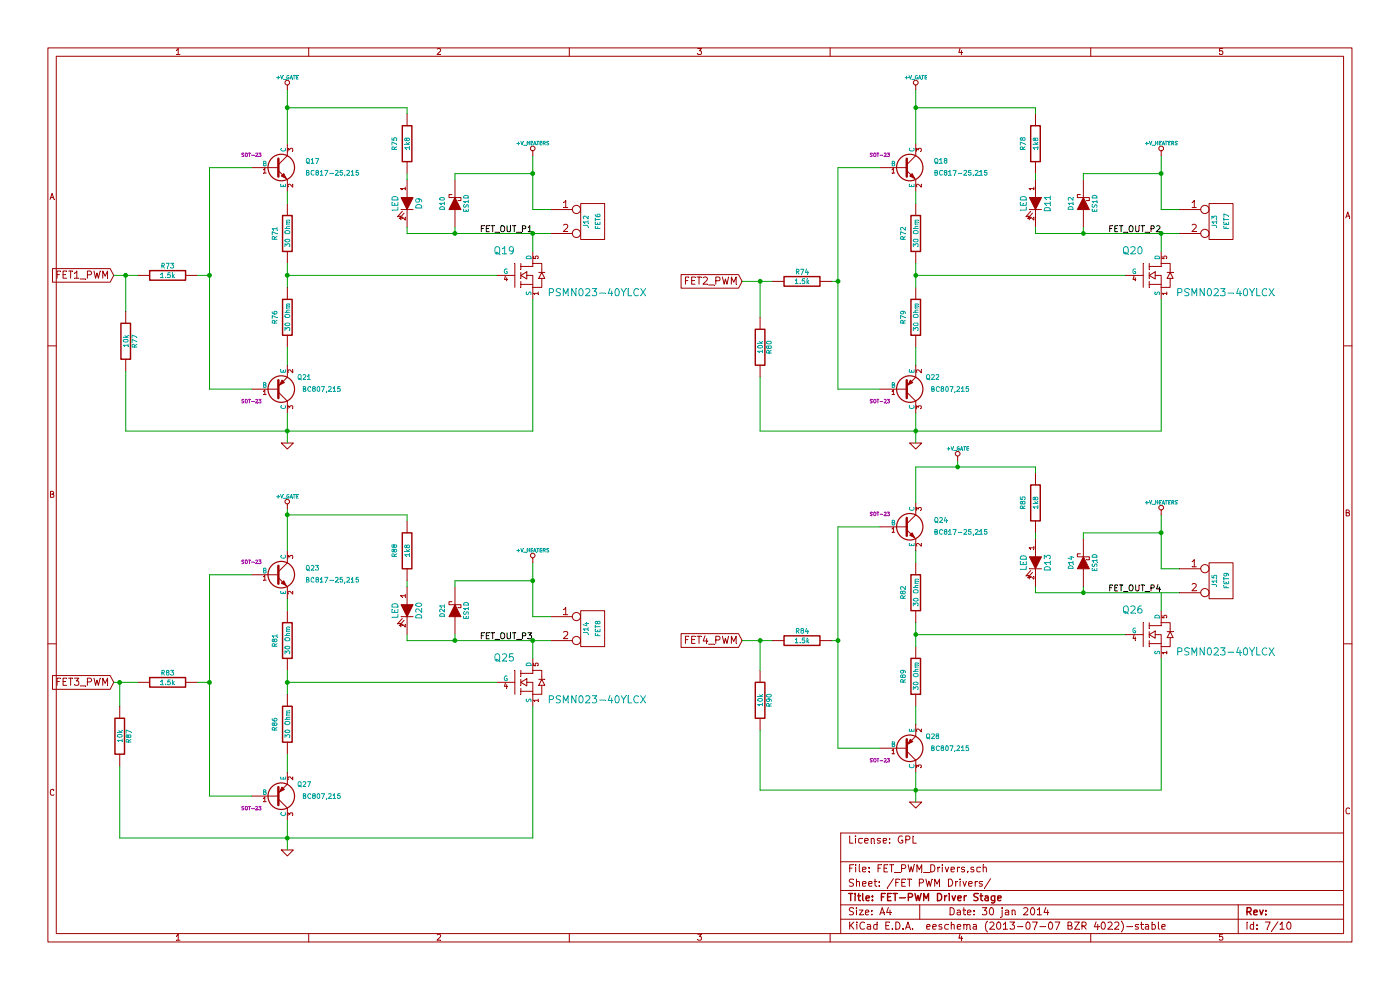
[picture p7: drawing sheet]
EESchema Schematic File Version 2
LIBS:power
LIBS:device
LIBS:transistors
LIBS:conn
LIBS:linear
LIBS:regul
LIBS:74xx
LIBS:cmos4000
LIBS:adc-dac
LIBS:memory
LIBS:xilinx
LIBS:special
LIBS:microcontrollers
LIBS:dsp
LIBS:microchip
LIBS:analog_switches
LIBS:motorola
LIBS:texas
LIBS:intel
LIBS:audio
LIBS:interface
LIBS:digital-audio
LIBS:philips
LIBS:display
LIBS:cypress
LIBS:siliconi
LIBS:opto
LIBS:atmel
LIBS:contrib
LIBS:valves
LIBS:decapede-parts
LIBS:RMC
LIBS:Decapede-cache
EELAYER 27 0
EELAYER END
$Descr A4 11693 8268
encoding utf-8
Sheet 7 10
Title "FET-PWM Driver Stage"
Date "30 jan 2014"
Rev ""
Comp ""
Comment1 "License: GPL"
Comment2 ""
Comment3 ""
Comment4 ""
$EndDescr
$Comp
L R R73
U 1 1
P 1400 2300
F 0 "R73" V 1480 2300 40  0000 C CNN
F 1 "1.5k" V 1400 2300 40  0000 C CNN
F 2 "~" V 1330 2300 30  0000 C CNN
F 3 "~" H 1400 2300 30  0000 C CNN
	1    1400 2300
	0    -1   -1   0   
$EndComp
$Comp
L R R71
U 1 1
P 2400 1950
F 0 "R71" V 2300 1950 40  0000 C CNN
F 1 "30 Ohm" V 2407 1951 40  0000 C CNN
F 2 "~" V 2330 1950 30  0000 C CNN
F 3 "~" H 2400 1950 30  0000 C CNN
	1    2400 1950
	1    0    0    -1  
$EndComp
$Comp
L R R76
U 1 1
P 2400 2650
F 0 "R76" V 2300 2650 40  0000 C CNN
F 1 "30 Ohm" V 2407 2651 40  0000 C CNN
F 2 "~" V 2330 2650 30  0000 C CNN
F 3 "~" H 2400 2650 30  0000 C CNN
	1    2400 2650
	1    0    0    -1  
$EndComp
$Comp
L R R77
U 1 1
P 1050 2850
F 0 "R77" V 1130 2850 40  0000 C CNN
F 1 "10k" V 1057 2851 40  0000 C CNN
F 2 "~" V 980 2850 30  0000 C CNN
F 3 "~" H 1050 2850 30  0000 C CNN
	1    1050 2850
	1    0    0    -1  
$EndComp
$Comp
L BC807-40 Q21
U 1 1
P 2300 3250
F 0 "Q21" H 2600 3150 40  0000 R CNN
F 1 "BC807,215" H 2850 3250 40  0000 R CNN
F 2 "SOT-23" H 2100 3352 29  0000 C CNN
F 3 "~" H 2300 3250 60  0000 C CNN
	1    2300 3250
	1    0    0    1   
$EndComp
$Comp
L PSMN023-40YLCX Q19
U 1 1
P 4350 2300
F 0 "Q19" H 4300 2500 60  0000 R CNN
F 1 "PSMN023-40YLCX" H 5400 2150 60  0000 R CNN
F 2 "~" H 4350 2300 60  0000 C CNN
F 3 "~" H 4350 2300 60  0000 C CNN
	1    4350 2300
	1    0    0    -1  
$EndComp
$Comp
L BC817-40 Q17
U 1 1
P 2300 1400
F 0 "Q17" H 2550 1450 40  0000 L CNN
F 1 "BC817-25,215" H 2550 1350 40  0000 L CNN
F 2 "SOT-23" H 2100 1502 29  0000 C CNN
F 3 "~" H 2300 1400 60  0000 C CNN
	1    2300 1400
	1    0    0    -1  
$EndComp
$Comp
L GND #PWR0147
U 1 1
P 2400 3700
F 0 "#PWR0147" H 2400 3700 30  0001 C CNN
F 1 "GND" H 2400 3630 30  0001 C CNN
F 2 "" H 2400 3700 60  0000 C CNN
F 3 "" H 2400 3700 60  0000 C CNN
	1    2400 3700
	1    0    0    -1  
$EndComp
Text GLabel 950  2300 0    60   Input ~ 0
FET1_PWM
$Comp
L CONN_2 J12
U 1 1
P 4950 1850
F 0 "J12" V 4900 1850 40  0000 C CNN
F 1 "FET6" V 5000 1850 40  0000 C CNN
F 2 "" H 4950 1850 60  0000 C CNN
F 3 "" H 4950 1850 60  0000 C CNN
	1    4950 1850
	1    0    0    -1  
$EndComp
$Comp
L R R74
U 1 1
P 6700 2350
F 0 "R74" V 6780 2350 40  0000 C CNN
F 1 "1.5k" V 6700 2350 40  0000 C CNN
F 2 "~" V 6630 2350 30  0000 C CNN
F 3 "~" H 6700 2350 30  0000 C CNN
	1    6700 2350
	0    -1   -1   0   
$EndComp
$Comp
L R R72
U 1 1
P 7650 1950
F 0 "R72" V 7550 1950 40  0000 C CNN
F 1 "30 Ohm" V 7657 1951 40  0000 C CNN
F 2 "~" V 7580 1950 30  0000 C CNN
F 3 "~" H 7650 1950 30  0000 C CNN
	1    7650 1950
	1    0    0    -1  
$EndComp
$Comp
L R R79
U 1 1
P 7650 2650
F 0 "R79" V 7550 2650 40  0000 C CNN
F 1 "30 Ohm" V 7657 2651 40  0000 C CNN
F 2 "~" V 7580 2650 30  0000 C CNN
F 3 "~" H 7650 2650 30  0000 C CNN
	1    7650 2650
	1    0    0    -1  
$EndComp
$Comp
L BC807-40 Q22
U 1 1
P 7550 3250
F 0 "Q22" H 7850 3150 40  0000 R CNN
F 1 "BC807,215" H 8100 3250 40  0000 R CNN
F 2 "SOT-23" H 7350 3352 29  0000 C CNN
F 3 "~" H 7550 3250 60  0000 C CNN
	1    7550 3250
	1    0    0    1   
$EndComp
$Comp
L PSMN023-40YLCX Q20
U 1 1
P 9600 2300
F 0 "Q20" H 9550 2500 60  0000 R CNN
F 1 "PSMN023-40YLCX" H 10650 2150 60  0000 R CNN
F 2 "~" H 9600 2300 60  0000 C CNN
F 3 "~" H 9600 2300 60  0000 C CNN
	1    9600 2300
	1    0    0    -1  
$EndComp
$Comp
L BC817-40 Q18
U 1 1
P 7550 1400
F 0 "Q18" H 7800 1450 40  0000 L CNN
F 1 "BC817-25,215" H 7800 1350 40  0000 L CNN
F 2 "SOT-23" H 7350 1502 29  0000 C CNN
F 3 "~" H 7550 1400 60  0000 C CNN
	1    7550 1400
	1    0    0    -1  
$EndComp
$Comp
L GND #PWR0148
U 1 1
P 7650 3700
F 0 "#PWR0148" H 7650 3700 30  0001 C CNN
F 1 "GND" H 7650 3630 30  0001 C CNN
F 2 "" H 7650 3700 60  0000 C CNN
F 3 "" H 7650 3700 60  0000 C CNN
	1    7650 3700
	1    0    0    -1  
$EndComp
Text GLabel 6200 2350 0    60   Input ~ 0
FET2_PWM
$Comp
L CONN_2 J13
U 1 1
P 10200 1850
F 0 "J13" V 10150 1850 40  0000 C CNN
F 1 "FET7" V 10250 1850 40  0000 C CNN
F 2 "" H 10200 1850 60  0000 C CNN
F 3 "" H 10200 1850 60  0000 C CNN
	1    10200 1850
	1    0    0    -1  
$EndComp
$Comp
L R R83
U 1 1
P 1400 5700
F 0 "R83" V 1480 5700 40  0000 C CNN
F 1 "1.5k" V 1400 5700 40  0000 C CNN
F 2 "~" V 1330 5700 30  0000 C CNN
F 3 "~" H 1400 5700 30  0000 C CNN
	1    1400 5700
	0    -1   -1   0   
$EndComp
$Comp
L R R81
U 1 1
P 2400 5350
F 0 "R81" V 2300 5350 40  0000 C CNN
F 1 "30 Ohm" V 2407 5351 40  0000 C CNN
F 2 "~" V 2330 5350 30  0000 C CNN
F 3 "~" H 2400 5350 30  0000 C CNN
	1    2400 5350
	1    0    0    -1  
$EndComp
$Comp
L R R86
U 1 1
P 2400 6050
F 0 "R86" V 2300 6050 40  0000 C CNN
F 1 "30 Ohm" V 2407 6051 40  0000 C CNN
F 2 "~" V 2330 6050 30  0000 C CNN
F 3 "~" H 2400 6050 30  0000 C CNN
	1    2400 6050
	1    0    0    -1  
$EndComp
$Comp
L R R87
U 1 1
P 1000 6150
F 0 "R87" V 1080 6150 40  0000 C CNN
F 1 "10k" V 1007 6151 40  0000 C CNN
F 2 "~" V 930 6150 30  0000 C CNN
F 3 "~" H 1000 6150 30  0000 C CNN
	1    1000 6150
	1    0    0    -1  
$EndComp
$Comp
L BC807-40 Q27
U 1 1
P 2300 6650
F 0 "Q27" H 2600 6550 40  0000 R CNN
F 1 "BC807,215" H 2850 6650 40  0000 R CNN
F 2 "SOT-23" H 2100 6752 29  0000 C CNN
F 3 "~" H 2300 6650 60  0000 C CNN
	1    2300 6650
	1    0    0    1   
$EndComp
$Comp
L PSMN023-40YLCX Q25
U 1 1
P 4350 5700
F 0 "Q25" H 4300 5900 60  0000 R CNN
F 1 "PSMN023-40YLCX" H 5400 5550 60  0000 R CNN
F 2 "~" H 4350 5700 60  0000 C CNN
F 3 "~" H 4350 5700 60  0000 C CNN
	1    4350 5700
	1    0    0    -1  
$EndComp
$Comp
L BC817-40 Q23
U 1 1
P 2300 4800
F 0 "Q23" H 2550 4850 40  0000 L CNN
F 1 "BC817-25,215" H 2550 4750 40  0000 L CNN
F 2 "SOT-23" H 2100 4902 29  0000 C CNN
F 3 "~" H 2300 4800 60  0000 C CNN
	1    2300 4800
	1    0    0    -1  
$EndComp
$Comp
L GND #PWR0149
U 1 1
P 2400 7100
F 0 "#PWR0149" H 2400 7100 30  0001 C CNN
F 1 "GND" H 2400 7030 30  0001 C CNN
F 2 "" H 2400 7100 60  0000 C CNN
F 3 "" H 2400 7100 60  0000 C CNN
	1    2400 7100
	1    0    0    -1  
$EndComp
Text GLabel 950  5700 0    60   Input ~ 0
FET3_PWM
$Comp
L CONN_2 J14
U 1 1
P 4950 5250
F 0 "J14" V 4900 5250 40  0000 C CNN
F 1 "FET8" V 5000 5250 40  0000 C CNN
F 2 "" H 4950 5250 60  0000 C CNN
F 3 "" H 4950 5250 60  0000 C CNN
	1    4950 5250
	1    0    0    -1  
$EndComp
$Comp
L R R84
U 1 1
P 6700 5350
F 0 "R84" V 6780 5350 40  0000 C CNN
F 1 "1.5k" V 6700 5350 40  0000 C CNN
F 2 "~" V 6630 5350 30  0000 C CNN
F 3 "~" H 6700 5350 30  0000 C CNN
	1    6700 5350
	0    -1   -1   0   
$EndComp
$Comp
L R R82
U 1 1
P 7650 4950
F 0 "R82" V 7550 4950 40  0000 C CNN
F 1 "30 Ohm" V 7657 4951 40  0000 C CNN
F 2 "~" V 7580 4950 30  0000 C CNN
F 3 "~" H 7650 4950 30  0000 C CNN
	1    7650 4950
	1    0    0    -1  
$EndComp
$Comp
L R R89
U 1 1
P 7650 5650
F 0 "R89" V 7550 5650 40  0000 C CNN
F 1 "30 Ohm" V 7657 5651 40  0000 C CNN
F 2 "~" V 7580 5650 30  0000 C CNN
F 3 "~" H 7650 5650 30  0000 C CNN
	1    7650 5650
	1    0    0    -1  
$EndComp
$Comp
L R R90
U 1 1
P 6350 5850
F 0 "R90" V 6430 5850 40  0000 C CNN
F 1 "10k" V 6357 5851 40  0000 C CNN
F 2 "~" V 6280 5850 30  0000 C CNN
F 3 "~" H 6350 5850 30  0000 C CNN
	1    6350 5850
	1    0    0    -1  
$EndComp
$Comp
L BC807-40 Q28
U 1 1
P 7550 6250
F 0 "Q28" H 7850 6150 40  0000 R CNN
F 1 "BC807,215" H 8100 6250 40  0000 R CNN
F 2 "SOT-23" H 7350 6352 29  0000 C CNN
F 3 "~" H 7550 6250 60  0000 C CNN
	1    7550 6250
	1    0    0    1   
$EndComp
$Comp
L PSMN023-40YLCX Q26
U 1 1
P 9600 5300
F 0 "Q26" H 9550 5500 60  0000 R CNN
F 1 "PSMN023-40YLCX" H 10650 5150 60  0000 R CNN
F 2 "~" H 9600 5300 60  0000 C CNN
F 3 "~" H 9600 5300 60  0000 C CNN
	1    9600 5300
	1    0    0    -1  
$EndComp
$Comp
L BC817-40 Q24
U 1 1
P 7550 4400
F 0 "Q24" H 7800 4450 40  0000 L CNN
F 1 "BC817-25,215" H 7800 4350 40  0000 L CNN
F 2 "SOT-23" H 7350 4502 29  0000 C CNN
F 3 "~" H 7550 4400 60  0000 C CNN
	1    7550 4400
	1    0    0    -1  
$EndComp
$Comp
L GND #PWR0150
U 1 1
P 7650 6700
F 0 "#PWR0150" H 7650 6700 30  0001 C CNN
F 1 "GND" H 7650 6630 30  0001 C CNN
F 2 "" H 7650 6700 60  0000 C CNN
F 3 "" H 7650 6700 60  0000 C CNN
	1    7650 6700
	1    0    0    -1  
$EndComp
Text GLabel 6200 5350 0    60   Input ~ 0
FET4_PWM
$Comp
L CONN_2 J15
U 1 1
P 10200 4850
F 0 "J15" V 10150 4850 40  0000 C CNN
F 1 "FET9" V 10250 4850 40  0000 C CNN
F 2 "" H 10200 4850 60  0000 C CNN
F 3 "" H 10200 4850 60  0000 C CNN
	1    10200 4850
	1    0    0    -1  
$EndComp
Text Label 4450 1950 2    50   ~ 0
FET_OUT_P1
Text Label 9700 1950 2    50   ~ 0
FET_OUT_P2
Text Label 4450 5350 2    50   ~ 0
FET_OUT_P3
Text Label 9700 4950 2    50   ~ 0
FET_OUT_P4
$Comp
L R R75
U 1 1
P 3400 1200
F 0 "R75" V 3300 1200 40  0000 C CNN
F 1 "1k8" V 3407 1201 40  0000 C CNN
F 2 "~" V 3330 1200 30  0000 C CNN
F 3 "~" H 3400 1200 30  0000 C CNN
	1    3400 1200
	1    0    0    -1  
$EndComp
$Comp
L DIODESCH D10
U 1 1
P 3800 1700
F 0 "D10" H 3800 1800 40  0000 C CNN
F 1 "ES1D" H 3800 1600 40  0000 C CNN
F 2 "~" H 3800 1700 60  0000 C CNN
F 3 "~" H 3800 1700 60  0000 C CNN
	1    3800 1700
	0    -1   -1   0   
$EndComp
$Comp
L LED D9
U 1 1
P 3400 1700
F 0 "D9" H 3400 1800 50  0000 C CNN
F 1 "LED" H 3400 1600 50  0000 C CNN
F 2 "~" H 3400 1700 60  0000 C CNN
F 3 "~" H 3400 1700 60  0000 C CNN
	1    3400 1700
	0    1    1    0   
$EndComp
$Comp
L R R78
U 1 1
P 8650 1200
F 0 "R78" V 8550 1200 40  0000 C CNN
F 1 "1k8" V 8657 1201 40  0000 C CNN
F 2 "~" V 8580 1200 30  0000 C CNN
F 3 "~" H 8650 1200 30  0000 C CNN
	1    8650 1200
	1    0    0    -1  
$EndComp
$Comp
L DIODESCH D12
U 1 1
P 9050 1700
F 0 "D12" H 9050 1800 40  0000 C CNN
F 1 "ES1D" H 9050 1600 40  0000 C CNN
F 2 "~" H 9050 1700 60  0000 C CNN
F 3 "~" H 9050 1700 60  0000 C CNN
	1    9050 1700
	0    -1   -1   0   
$EndComp
$Comp
L LED D11
U 1 1
P 8650 1700
F 0 "D11" H 8650 1800 50  0000 C CNN
F 1 "LED" H 8650 1600 50  0000 C CNN
F 2 "~" H 8650 1700 60  0000 C CNN
F 3 "~" H 8650 1700 60  0000 C CNN
	1    8650 1700
	0    1    1    0   
$EndComp
$Comp
L R R88
U 1 1
P 3400 4600
F 0 "R88" V 3300 4600 40  0000 C CNN
F 1 "1k8" V 3407 4601 40  0000 C CNN
F 2 "~" V 3330 4600 30  0000 C CNN
F 3 "~" H 3400 4600 30  0000 C CNN
	1    3400 4600
	1    0    0    -1  
$EndComp
$Comp
L DIODESCH D21
U 1 1
P 3800 5100
F 0 "D21" H 3800 5200 40  0000 C CNN
F 1 "ES1D" H 3800 5000 40  0000 C CNN
F 2 "~" H 3800 5100 60  0000 C CNN
F 3 "~" H 3800 5100 60  0000 C CNN
	1    3800 5100
	0    -1   -1   0   
$EndComp
$Comp
L LED D20
U 1 1
P 3400 5100
F 0 "D20" H 3400 5200 50  0000 C CNN
F 1 "LED" H 3400 5000 50  0000 C CNN
F 2 "~" H 3400 5100 60  0000 C CNN
F 3 "~" H 3400 5100 60  0000 C CNN
	1    3400 5100
	0    1    1    0   
$EndComp
$Comp
L R R85
U 1 1
P 8650 4200
F 0 "R85" V 8550 4200 40  0000 C CNN
F 1 "1k8" V 8657 4201 40  0000 C CNN
F 2 "~" V 8580 4200 30  0000 C CNN
F 3 "~" H 8650 4200 30  0000 C CNN
	1    8650 4200
	1    0    0    -1  
$EndComp
$Comp
L DIODESCH D14
U 1 1
P 9050 4700
F 0 "D14" H 9050 4800 40  0000 C CNN
F 1 "ES1D" H 9050 4600 40  0000 C CNN
F 2 "~" H 9050 4700 60  0000 C CNN
F 3 "~" H 9050 4700 60  0000 C CNN
	1    9050 4700
	0    -1   -1   0   
$EndComp
$Comp
L LED D13
U 1 1
P 8650 4700
F 0 "D13" H 8650 4800 50  0000 C CNN
F 1 "LED" H 8650 4600 50  0000 C CNN
F 2 "~" H 8650 4700 60  0000 C CNN
F 3 "~" H 8650 4700 60  0000 C CNN
	1    8650 4700
	0    1    1    0   
$EndComp
$Comp
L R R80
U 1 1
P 6350 2900
F 0 "R80" V 6430 2900 40  0000 C CNN
F 1 "10k" V 6357 2901 40  0000 C CNN
F 2 "~" V 6280 2900 30  0000 C CNN
F 3 "~" H 6350 2900 30  0000 C CNN
	1    6350 2900
	1    0    0    -1  
$EndComp
Wire Wire Line
	2400 750  2400 1200
Wire Wire Line
	2400 1600 2400 1700
Wire Wire Line
	2400 2200 2400 2400
Connection ~ 2400 2300
Wire Wire Line
	2400 2900 2400 3050
Wire Wire Line
	2400 3450 2400 3700
Wire Wire Line
	2100 1400 1750 1400
Wire Wire Line
	1750 1400 1750 3250
Wire Wire Line
	1750 2300 1650 2300
Wire Wire Line
	1750 3250 2100 3250
Connection ~ 1750 2300
Connection ~ 2400 3600
Wire Wire Line
	4450 3600 4450 2500
Wire Wire Line
	1050 3600 4450 3600
Wire Wire Line
	950  2300 1150 2300
Wire Wire Line
	4450 1950 4450 2100
Wire Wire Line
	3400 1950 4600 1950
Wire Wire Line
	4450 1750 4600 1750
Wire Wire Line
	4450 1300 4450 1750
Wire Wire Line
	7650 750  7650 1200
Wire Wire Line
	7650 1600 7650 1700
Wire Wire Line
	7650 2200 7650 2400
Wire Wire Line
	7650 2900 7650 3050
Wire Wire Line
	7650 3450 7650 3700
Wire Wire Line
	7350 1400 7000 1400
Wire Wire Line
	7000 1400 7000 3250
Wire Wire Line
	7000 2350 6950 2350
Wire Wire Line
	7000 3250 7350 3250
Connection ~ 7000 2350
Connection ~ 7650 3600
Wire Wire Line
	9700 3600 9700 2500
Wire Wire Line
	6350 3600 9700 3600
Wire Wire Line
	6200 2350 6450 2350
Wire Wire Line
	9700 1950 9700 2100
Wire Wire Line
	8650 1950 9850 1950
Wire Wire Line
	9700 1750 9850 1750
Wire Wire Line
	9700 1300 9700 1750
Wire Wire Line
	2400 4250 2400 4600
Wire Wire Line
	2400 5000 2400 5100
Wire Wire Line
	2400 5600 2400 5800
Connection ~ 2400 5700
Wire Wire Line
	2400 6300 2400 6450
Wire Wire Line
	2400 6850 2400 7100
Wire Wire Line
	2100 4800 1750 4800
Wire Wire Line
	1750 4800 1750 6650
Wire Wire Line
	1750 5700 1650 5700
Wire Wire Line
	1750 6650 2100 6650
Connection ~ 1750 5700
Connection ~ 2400 7000
Wire Wire Line
	4450 7000 4450 5900
Wire Wire Line
	1000 7000 4450 7000
Wire Wire Line
	950  5700 1150 5700
Wire Wire Line
	4450 5350 4450 5500
Wire Wire Line
	3400 5350 4600 5350
Wire Wire Line
	4450 5150 4600 5150
Wire Wire Line
	4450 4700 4450 5150
Wire Wire Line
	7650 3900 7650 4200
Wire Wire Line
	7650 4600 7650 4700
Wire Wire Line
	7650 5200 7650 5400
Connection ~ 7650 5300
Wire Wire Line
	7650 5900 7650 6050
Wire Wire Line
	7650 6450 7650 6700
Wire Wire Line
	7350 4400 7000 4400
Wire Wire Line
	7000 4400 7000 6250
Wire Wire Line
	7000 5350 6950 5350
Wire Wire Line
	7000 6250 7350 6250
Connection ~ 7000 5350
Connection ~ 7650 6600
Wire Wire Line
	9700 6600 9700 5500
Wire Wire Line
	6350 6600 9700 6600
Wire Wire Line
	6450 5350 6200 5350
Wire Wire Line
	9700 5100 9700 4950
Wire Wire Line
	8650 4950 9850 4950
Wire Wire Line
	9850 4750 9700 4750
Wire Wire Line
	9700 4750 9700 4300
Wire Wire Line
	2400 900  3400 900 
Wire Wire Line
	3400 900  3400 950 
Wire Wire Line
	3400 1500 3400 1450
Connection ~ 3800 1950
Wire Wire Line
	3400 1950 3400 1900
Wire Wire Line
	3800 1950 3800 1900
Wire Wire Line
	3800 1500 3800 1450
Wire Wire Line
	3800 1450 4450 1450
Connection ~ 4450 1450
Connection ~ 4450 1950
Connection ~ 2400 900 
Wire Wire Line
	1050 2300 1050 2600
Connection ~ 1050 2300
Wire Wire Line
	1050 3600 1050 3100
Wire Wire Line
	4150 2300 2400 2300
Wire Wire Line
	7650 900  8650 900 
Wire Wire Line
	8650 900  8650 950 
Wire Wire Line
	8650 1500 8650 1450
Connection ~ 9050 1950
Wire Wire Line
	8650 1950 8650 1900
Wire Wire Line
	9050 1950 9050 1900
Wire Wire Line
	9050 1500 9050 1450
Wire Wire Line
	9050 1450 9700 1450
Connection ~ 7650 900 
Connection ~ 9700 1450
Connection ~ 9700 1950
Wire Wire Line
	9400 2300 7650 2300
Connection ~ 7650 2300
Wire Wire Line
	2400 4300 3400 4300
Wire Wire Line
	3400 4300 3400 4350
Wire Wire Line
	3400 4900 3400 4850
Connection ~ 3800 5350
Wire Wire Line
	3400 5350 3400 5300
Wire Wire Line
	3800 5350 3800 5300
Wire Wire Line
	3800 4900 3800 4850
Wire Wire Line
	3800 4850 4450 4850
Wire Wire Line
	8650 3900 8650 3950
Wire Wire Line
	8650 4500 8650 4450
Connection ~ 9050 4950
Wire Wire Line
	8650 4950 8650 4900
Wire Wire Line
	9050 4950 9050 4900
Wire Wire Line
	9050 4500 9050 4450
Wire Wire Line
	9050 4450 9700 4450
Connection ~ 4450 5350
Connection ~ 4450 4850
Connection ~ 2400 4300
Wire Wire Line
	6350 3600 6350 3150
Wire Wire Line
	6350 2650 6350 2350
Connection ~ 6350 2350
Wire Wire Line
	4150 5700 2400 5700
Wire Wire Line
	1000 7000 1000 6400
Wire Wire Line
	1000 5900 1000 5700
Connection ~ 1000 5700
Wire Wire Line
	6350 6600 6350 6100
Wire Wire Line
	6350 5600 6350 5350
Connection ~ 6350 5350
Wire Wire Line
	7650 5300 9400 5300
Wire Wire Line
	8000 3850 8000 3900
Connection ~ 8000 3900
Wire Wire Line
	7650 3900 8650 3900
Connection ~ 9700 4450
$Comp
L +V_HEATERS #PWR0151
U 1 1
P 4450 1300
F 0 "#PWR0151" H 4450 1270 30  0001 C CNN
F 1 "+V_HEATERS" H 4450 1400 30  0000 C CNN
F 2 "~" H 4450 1300 60  0000 C CNN
F 3 "~" H 4450 1300 60  0000 C CNN
	1    4450 1300
	1    0    0    -1  
$EndComp
$Comp
L +V_HEATERS #PWR0152
U 1 1
P 9700 1300
F 0 "#PWR0152" H 9700 1270 30  0001 C CNN
F 1 "+V_HEATERS" H 9700 1400 30  0000 C CNN
F 2 "~" H 9700 1300 60  0000 C CNN
F 3 "~" H 9700 1300 60  0000 C CNN
	1    9700 1300
	1    0    0    -1  
$EndComp
$Comp
L +V_HEATERS #PWR0153
U 1 1
P 9700 4300
F 0 "#PWR0153" H 9700 4270 30  0001 C CNN
F 1 "+V_HEATERS" H 9700 4400 30  0000 C CNN
F 2 "~" H 9700 4300 60  0000 C CNN
F 3 "~" H 9700 4300 60  0000 C CNN
	1    9700 4300
	1    0    0    -1  
$EndComp
$Comp
L +V_HEATERS #PWR0154
U 1 1
P 4450 4700
F 0 "#PWR0154" H 4450 4670 30  0001 C CNN
F 1 "+V_HEATERS" H 4450 4800 30  0000 C CNN
F 2 "~" H 4450 4700 60  0000 C CNN
F 3 "~" H 4450 4700 60  0000 C CNN
	1    4450 4700
	1    0    0    -1  
$EndComp
$Comp
L +V_GATE #PWR0155
U 1 1
P 2400 4250
F 0 "#PWR0155" H 2400 4220 30  0001 C CNN
F 1 "+V_GATE" H 2400 4350 30  0000 C CNN
F 2 "~" H 2400 4250 60  0000 C CNN
F 3 "~" H 2400 4250 60  0000 C CNN
	1    2400 4250
	1    0    0    -1  
$EndComp
$Comp
L +V_GATE #PWR0156
U 1 1
P 2400 750
F 0 "#PWR0156" H 2400 720 30  0001 C CNN
F 1 "+V_GATE" H 2400 850 30  0000 C CNN
F 2 "~" H 2400 750 60  0000 C CNN
F 3 "~" H 2400 750 60  0000 C CNN
	1    2400 750 
	1    0    0    -1  
$EndComp
$Comp
L +V_GATE #PWR0157
U 1 1
P 7650 750
F 0 "#PWR0157" H 7650 720 30  0001 C CNN
F 1 "+V_GATE" H 7650 850 30  0000 C CNN
F 2 "~" H 7650 750 60  0000 C CNN
F 3 "~" H 7650 750 60  0000 C CNN
	1    7650 750 
	1    0    0    -1  
$EndComp
$Comp
L +V_GATE #PWR0158
U 1 1
P 8000 3850
F 0 "#PWR0158" H 8000 3820 30  0001 C CNN
F 1 "+V_GATE" H 8000 3950 30  0000 C CNN
F 2 "~" H 8000 3850 60  0000 C CNN
F 3 "~" H 8000 3850 60  0000 C CNN
	1    8000 3850
	1    0    0    -1  
$EndComp
$EndSCHEMATC
